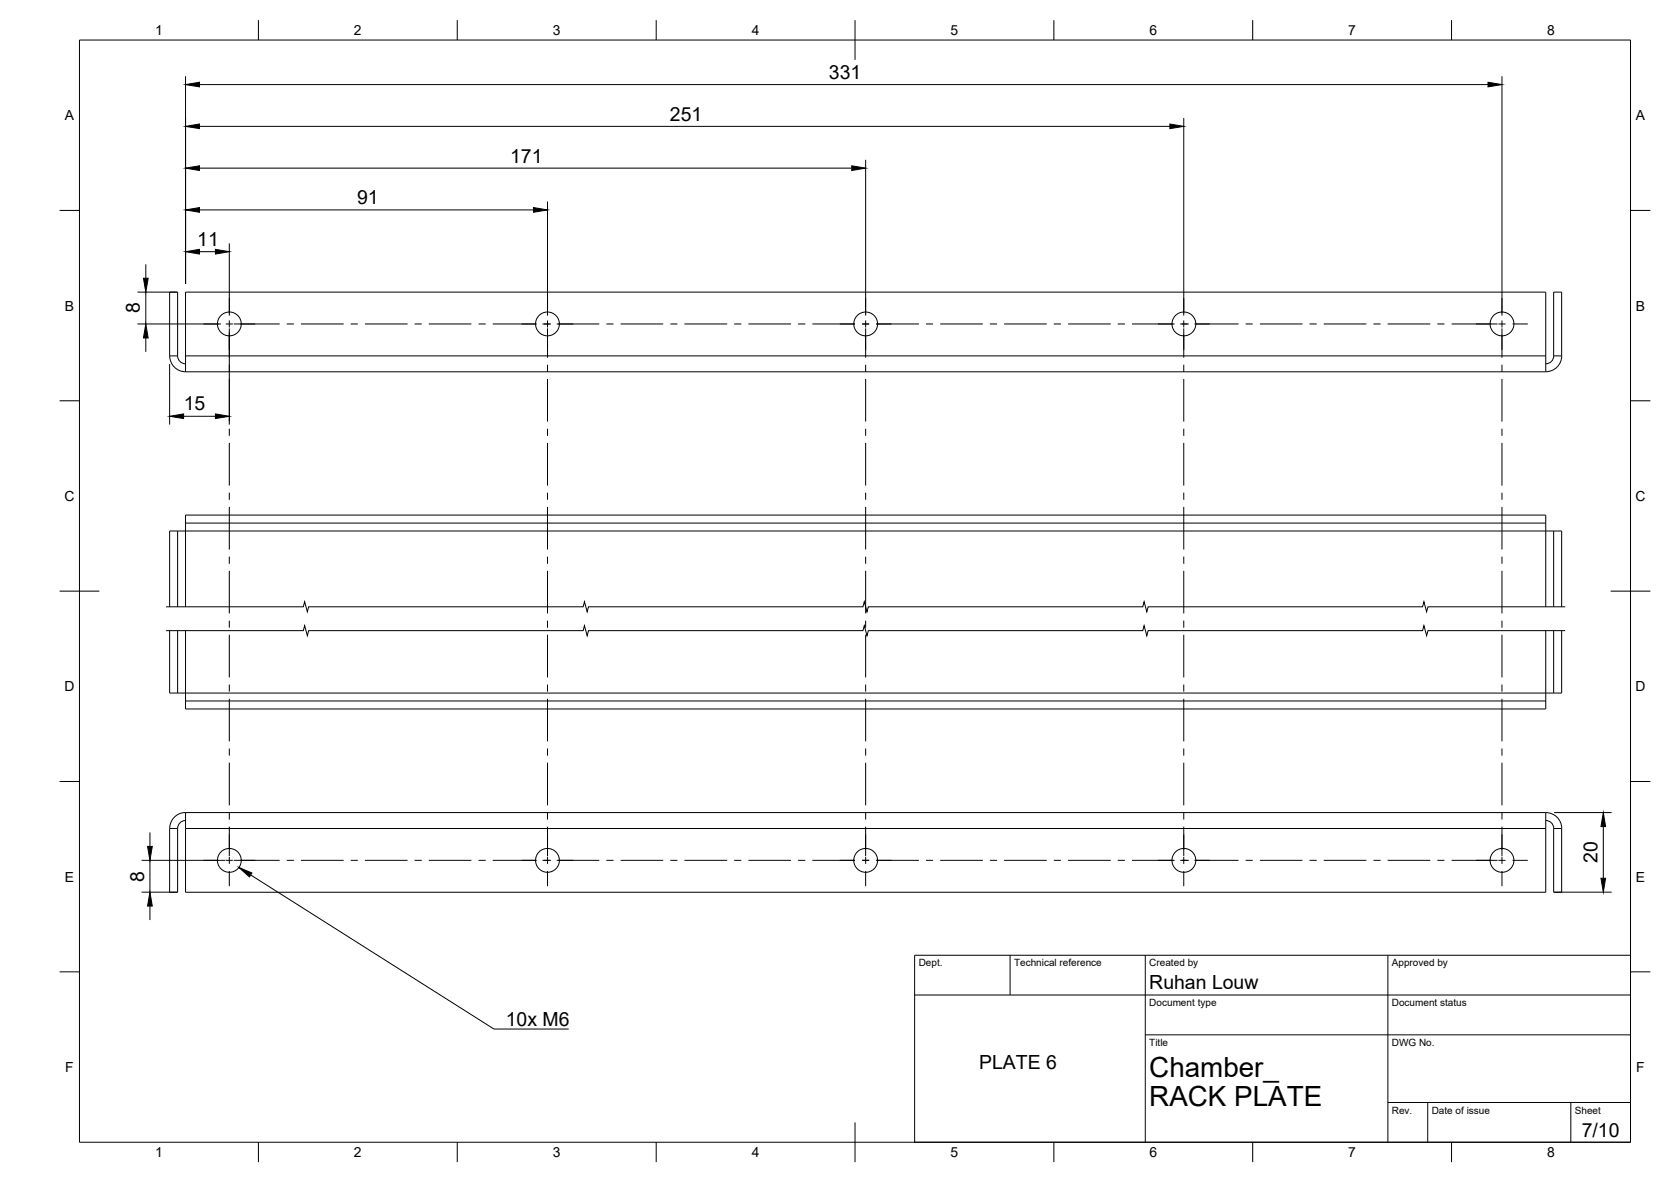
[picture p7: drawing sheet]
<svg xmlns="http://www.w3.org/2000/svg" width="420mm" height="297mm" viewBox="0 0 420 297" stroke-linecap="round" stroke-linejoin="round" font-family="sans-serif">
<!-- layer: Visible -->
<g fill="none" stroke="#000" stroke-width=".25">
<path d="M46.7 93.4v-20h342v20M46.7 93.4h342M46.7 91.4a2 2 0 0 1-2-2v-16h-2v16a4 4 0 0 0 4 4M388.7 91.4a2 2 0 0 0 2-2v-16h2v16a4 4 0 0 1-4 4M44.7 133.4h-2v19.1M44.7 133.4v19.1M46.7 131.5v1.9h-2M46.7 131.5v-2.1h342v2.1M46.7 131.5h342M388.7 131.5v1.9h2M390.7 133.4h2v19.1M390.7 133.4v19.1"/>
<path d="M42.7 158.5v15.7h2M44.7 158.5v15.7M390.7 158.5v15.7M392.7 158.5v15.7h-2M44.7 174.2h2v2M46.7 176.2v2h342v-2M46.7 176.2h342M390.7 174.2h-2v2M46.7 204.2h342v20h-342zM46.7 204.2a4 4 0 0 0-4 4v16h2v-16a2 2 0 0 1 2-2M388.7 204.2a4 4 0 0 1 4 4v16h-2v-16a2 2 0 0 0-2-2"/>
<circle cx="57.7" cy="81.4" r="3"/>
<circle cx="137.7" cy="81.4" r="3"/>
<circle cx="217.7" cy="81.4" r="3"/>
<circle cx="297.7" cy="81.4" r="3"/>
<circle cx="377.7" cy="81.4" r="3"/>
<circle cx="57.7" cy="216.2" r="3"/>
<circle cx="137.7" cy="216.2" r="3"/>
<circle cx="217.7" cy="216.2" r="3"/>
<circle cx="297.7" cy="216.2" r="3"/>
<circle cx="377.7" cy="216.2" r="3"/>
</g>
<!-- layer: Visible Narrow -->
<path d="M42.7 89.4h2M46.7 89.4h342M390.7 89.4h2M46.7 152.5v-19.1h342v19.1M46.7 158.5v15.7h342v-15.7M42.7 208.2h2M46.7 208.2h342M390.7 208.2h2" fill="none" stroke="#000" stroke-width=".25"/>
<!-- layer: BORDER -->
<g fill="none" stroke="#000" stroke-width=".25">
<path d="M20 10.1h390v276.9h-390zM65 5.1v5M115 5.1v5M165 5.1v5M215 5.1v10M265 5.1v5M315 5.1v5M365 5.1v5M15 52.9h5M410 52.9h5M15 100.7h5M410 100.7h5"/>
<path d="M15 148.6h10M405 148.6h10M15 196.4h5M410 196.4h5M15 244.2h5M410 244.2h5M65 287v5M115 287v5M165 287v5M215 282.1v9.9M265 287v5M315 287v5"/>
<path d="M365 287v5"/>
</g>
<!-- layer: TITLEBLOCK -->
<path d="M230 240.1h180v46.9h-180zM230 250h180M254 240.1v9.9M288 240.1v46.9M349 240.1v46.9M288 260.1h122M349 277.1h61M359 277.1v9.9M395 277.1v9.9" fill="none" stroke="#000" stroke-width=".25"/>
<!-- layer: Smart Centers -->
<g fill="none" stroke="#000" stroke-width=".25">
<path d="M57.7 74.9v3.8M137.7 74.9v3.8M217.7 74.9v3.8M297.6 74.9v3.8M377.7 74.9v3.8M51.2 81.4h3.8M56.8 81.4h1.7M57.7 80.5v1.8M57.7 82.5v7.4M57.7 91.7v1.8M57.7 95.2v10.7M58.8 81.4h11.5"/>
<path d="M72.1 81.4h1.8M75.7 81.4h10.7M88.2 81.4h1.8M91.8 81.4h10.7M104.2 81.4h1.8M107.8 81.4h10.7M120.3 81.4h1.8M123.9 81.4h11.1M136.4 81.4h2.2M137.7 80.5v1.8M137.7 82.5v7.4M137.7 91.7v1.8"/>
<path d="M137.7 95.2v10.7M140 81.4h10.7M152.5 81.4h1.8M156 81.4h10.8M168.6 81.4h1.7M172.1 81.4h10.7M184.6 81.4h1.8M188.2 81.4h10.7M200.7 81.4h1.8M204.3 81.4h10.7M216.8 81.4h1.7M217.7 80.5v1.8"/>
<path d="M217.7 82.5v7.4M217.7 91.7v1.8M217.7 95.2v10.7M220.3 81.4h10.8M232.8 81.4h1.8M236.4 81.4h10.7M248.9 81.4h1.8M252.5 81.4h10.7M265 81.4h1.8M268.6 81.4h10.7M281.1 81.4h1.8M284.6 81.4h10.7"/>
<path d="M296.8 81.4h2.1M297.6 80.5v1.8M297.6 82.5v7.4M297.6 91.7v1.8M297.6 95.2v10.7M300.3 81.4h11.1M313.2 81.4h1.8M316.8 81.4h10.7M329.3 81.4h1.8M332.8 81.4h10.8M345.4 81.4h1.7M348.9 81.4h10.7"/>
<path d="M361.4 81.4h1.8M365 81.4h11.6M376.8 81.4h1.7M377.7 80.5v1.8M377.7 82.5v7.4M377.7 91.7v1.8M377.7 95.2v10.7M380.3 81.4h3.9M57.7 107.7v1.8M57.7 111.3v10.7M137.7 107.7v1.8M137.7 111.3v10.7"/>
<path d="M217.7 107.7v1.8M217.7 111.3v10.7M297.6 107.7v1.8M297.6 111.3v10.7M377.7 107.7v1.8M377.7 111.3v10.7M57.7 123.8v1.8M57.7 127.4v10.7M57.7 139.9v1.8M137.7 123.8v1.8M137.7 127.4v10.7M137.7 139.9v1.8"/>
<path d="M217.7 123.8v1.8M217.7 127.4v10.7M217.7 139.9v1.8M297.6 123.8v1.8M297.6 127.4v10.7M297.6 139.9v1.8M377.7 123.8v1.8M377.7 127.4v10.7M377.7 139.9v1.8M57.7 143.5v10.7M57.7 156v1.7M57.7 159.5v10.8"/>
<path d="M137.7 143.5v10.7M137.7 156v1.7M137.7 159.5v10.8M217.7 143.5v10.7M217.7 156v1.7M217.7 159.5v10.8M297.6 143.5v10.7M297.6 156v1.7M297.6 159.5v10.8M377.7 143.5v10.7M377.7 156v1.7M377.7 159.5v10.8"/>
<path d="M57.7 172v1.8M57.7 175.6v10.7M137.7 172v1.8M137.7 175.6v10.7M217.7 172v1.8M217.7 175.6v10.7M297.6 172v1.8M297.6 175.6v10.7M377.7 172v1.8M377.7 175.6v10.7M57.7 188.1v1.8M57.7 191.7v10.7"/>
<path d="M137.7 188.1v1.8M137.7 191.7v10.7M217.7 188.1v1.8M217.7 191.7v10.7M297.6 188.1v1.8M297.6 191.7v10.7M377.7 188.1v1.8M377.7 191.7v10.7M51.2 216.2h3.8M56.8 216.2h1.7M57.7 204.2v1.8M57.7 207.7v7.4"/>
<path d="M57.7 215.3v1.8M57.7 218.9v3.8M58.8 216.2h11.5M72.1 216.2h1.8M75.7 216.2h10.7M88.2 216.2h1.8M91.8 216.2h10.7M104.2 216.2h1.8M107.8 216.2h10.7M120.3 216.2h1.8M123.9 216.2h11.1M136.4 216.2h2.2"/>
<path d="M137.7 204.2v1.8M137.7 207.7v7.4M137.7 215.3v1.8M137.7 218.9v3.8M140 216.2h10.7M152.5 216.2h1.8M156 216.2h10.8M168.6 216.2h1.7M172.1 216.2h10.7M184.6 216.2h1.8M188.2 216.2h10.7M200.7 216.2h1.8"/>
<path d="M204.3 216.2h10.7M216.8 216.2h1.7M217.7 204.2v1.8M217.7 207.7v7.4M217.7 215.3v1.8M217.7 218.9v3.8M220.3 216.2h10.8M232.8 216.2h1.8M236.4 216.2h10.7M248.9 216.2h1.8M252.5 216.2h10.7M265 216.2h1.8"/>
<path d="M268.6 216.2h10.7M281.1 216.2h1.8M284.6 216.2h10.7M296.8 216.2h2.1M297.6 204.2v1.8M297.6 207.7v7.4M297.6 215.3v1.8M297.6 218.9v3.8M300.3 216.2h11.1M313.2 216.2h1.8M316.8 216.2h10.7M329.3 216.2h1.8"/>
<path d="M332.8 216.2h10.8M345.4 216.2h1.7M348.9 216.2h10.7M361.4 216.2h1.8M365 216.2h11.6M376.8 216.2h1.7M377.7 204.2v1.8M377.7 207.7v7.4M377.7 215.3v1.8M377.7 218.9v3.8M380.3 216.2h3.9"/>
</g>
<!-- layer: Break Lines -->
<path d="M41.8 158.5h34.5l.3-1.3 .7 2.6 .3-1.3h69l.4-1.3 .6 2.6 .4-1.3h69l.3-1.3 .7 2.6 .3-1.3h69l.4-1.3 .7 2.6 .3-1.3h69l.3-1.3 .7 2.6 .4-1.3h34.5M41.8 152.5h34.5l.3-1.3 .7 2.5 .3-1.2h69l.4-1.3 .6 2.5 .4-1.2h69l.3-1.3 .7 2.5 .3-1.2h69l.4-1.3 .7 2.5 .3-1.2h69l.3-1.3 .7 2.5 .4-1.2h34.5" fill="none" stroke="#000" stroke-width=".25"/>
<!-- layer: FD_Dimensions -->
<g fill="none" stroke="#000" stroke-width=".25">
<path d="M46.7 19.2v52.1M377.7 19.2v60.1M50.2 31.8h244M50.2 21.3h323.9M297.6 29.7v49.6M50.2 52.8h84M50.2 42.3h164M137.7 50.7v28.6M217.7 40.2v39.1M34.6 73.4h10M36.7 66.4v3.5M36.7 73.4v8"/>
<path d="M50.2 63.3h4M57.7 61.2v18.1M34.6 81.4h21M36.7 84.9v3.5M42.7 91.5v15.2M57.7 83.5v23.2M46.2 104.6h8M35.6 216.2h21M37.7 209.2v3.5M37.7 216.2v8M390.8 204.2h14.4M403.1 207.7v13"/>
<path d="M35.6 224.2h9M37.7 227.7v3.5M390.8 224.2h14.4"/>
</g>
<g fill="#000" stroke="#000" stroke-width=".25">
<path d="M46.7 31.8l3.5-.6v1.1zM46.7 21.3l3.5-.6v1.1zM294.2 31.2l3.4 .6-3.4 .5zM374.1 20.7l3.6 .6-3.6 .5zM46.7 52.8l3.5-.6v1.1zM46.7 42.3l3.5-.6v1.1zM134.2 52.2l3.5 .6-3.5 .5zM214.2 41.7l3.5 .6-3.5 .5zM36.1 69.9h1.2l-.6 3.5zM46.7 63.3l3.5-.6v1.1zM54.2 62.7l3.5 .6-3.5 .5zM36.7 81.4l.6 3.5h-1.2z"/>
<path d="M42.7 104.6l3.5-.6v1.2zM54.2 104l3.5 .6-3.5 .6zM37.1 212.7h1.2l-.6 3.5zM403.1 204.2l.6 3.5h-1.2zM37.7 224.2l.6 3.5h-1.2zM402.5 220.7h1.2l-.6 3.5z"/>
</g>
<!-- layer: Hole Notes -->
<path d="M60.1 218l3.2 1.4-.6 1z" fill="#000" stroke="#000" stroke-width=".25"/>
<path d="M63 219.9l61.2 38.7h18.8" fill="none" stroke="#000" stroke-width=".25"/>
<g font-size="7">
<text x="289" y="270.6">Chamber_</text>
<text x="289" y="278.1">RACK PLATE</text>
</g>
<g font-size="4.9">
<text x="208.4" y="19.8">331</text>
<text x="168.5" y="30.3">251</text>
<text x="128.3" y="40.9">171</text>
<text x="89.8" y="51.3">91</text>
<text x="49.6" y="61.9">11</text>
<text x="35.2" y="78.8" transform="rotate(-90 35.2 78.8)">8</text>
<text x="46.2" y="103.2">15</text>
<text x="36.2" y="221.6" transform="rotate(-90 36.2 221.6)">8</text>
<text x="401.7" y="216.9" transform="rotate(-90 401.7 216.9)">20</text>
<text x="289" y="248.5">Ruhan Louw</text>
<text x="127.2" y="257.9">10x M6</text>
<text x="246.2" y="268.7">PLATE 6</text>
<text x="397.7" y="285.7">7/10</text>
</g>
<g font-size="3.5">
<text x="39" y="8.8">1</text>
<text x="89" y="8.8">2</text>
<text x="139" y="8.8">3</text>
<text x="189" y="8.8">4</text>
<text x="239" y="8.8">5</text>
<text x="289" y="8.8">6</text>
<text x="339" y="8.8">7</text>
<text x="389" y="8.8">8</text>
<text x="16.3" y="30.2">A</text>
<text x="411.3" y="30.2">A</text>
<text x="16.3" y="78">B</text>
<text x="411.3" y="78">B</text>
<text x="16.2" y="125.9">C</text>
<text x="411.2" y="125.9">C</text>
<text x="16.2" y="173.7">D</text>
<text x="411.2" y="173.7">D</text>
<text x="16.3" y="221.6">E</text>
<text x="411.3" y="221.6">E</text>
<text x="16.4" y="269.4">F</text>
<text x="411.4" y="269.4">F</text>
<text x="39" y="290.8">1</text>
<text x="89" y="290.8">2</text>
<text x="139" y="290.8">3</text>
<text x="189" y="290.8">4</text>
<text x="239" y="290.8">5</text>
<text x="289" y="290.8">6</text>
<text x="339" y="290.8">7</text>
<text x="389" y="290.8">8</text>
</g>
<g font-size="2.5">
<text x="231" y="242.9">Dept.</text>
<text x="255" y="242.9">Technical reference</text>
<text x="289" y="242.9">Created by</text>
<text x="350" y="242.9">Approved by</text>
<text x="289" y="252.8">Document type</text>
<text x="350" y="252.8">Document status</text>
<text x="289" y="262.9">Title</text>
<text x="350" y="262.9">DWG No.</text>
<text x="350" y="279.9">Rev.</text>
<text x="360" y="279.9">Date of issue</text>
<text x="396" y="279.9">Sheet</text>
</g>
</svg>
